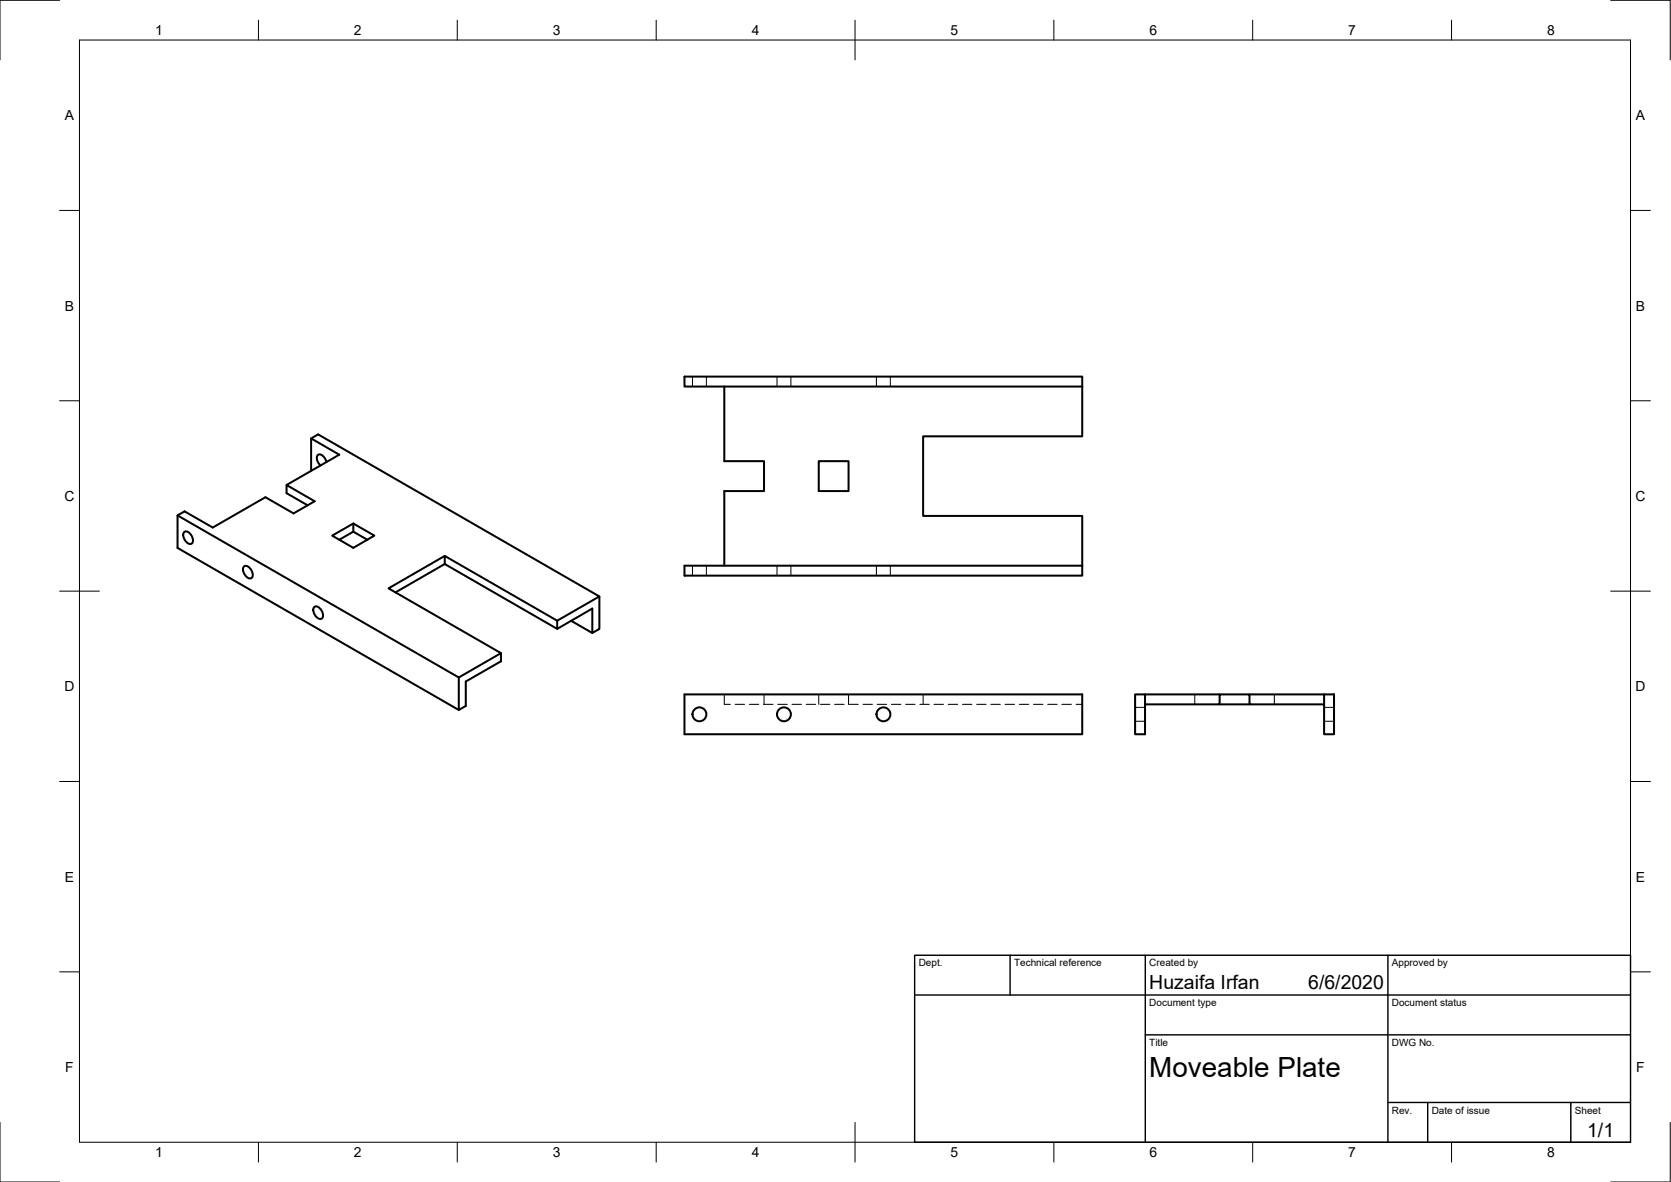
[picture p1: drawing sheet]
<svg xmlns="http://www.w3.org/2000/svg" width="420mm" height="297mm" viewBox="0 0 420 297" stroke-linecap="round" stroke-linejoin="round" font-family="sans-serif">
<!-- layer: Hidden -->
<g fill="none" stroke="#000" stroke-width=".25">
<path d="M174.1 94.6v2.5M177.6 94.6v2.5M195.4 94.6v2.5M198.9 94.6v2.5M220.4 94.6v2.5M223.9 94.6v2.5M174.1 142.2v2.5M177.6 142.2v2.5M195.4 142.2v2.5M198.9 142.2v2.5M220.4 142.2v2.5M223.9 142.2v2.5"/>
<path d="M182.1 174.5v2.5h1.5M184.8 177h2.4M188.4 177h2.4M192 177h2.4M192.1 174.5v2.5M195.6 177h2.3M199.1 177h2.4M202.7 177h2.4M205.9 174.5v2.5M206.3 177h2.4M209.8 177h2.4M213.4 174.5v2.5"/>
<path d="M213.4 177h2.4M217 177h2.4M220.6 177h2.3M224.1 177h2.4M227.7 177h2.4M231.3 177h2.4M232.1 174.5v2.5M234.8 177h2.4M238.4 177h2.4M242 177h2.4M245.6 177h2.3M249.1 177h2.4"/>
<path d="M252.7 177h2.4M256.3 177h2.4M259.9 177h2.3M263.4 177h2.4M267 177h2.4M270.6 177h1.5M285.4 177.8h2.5M300.4 174.5v2.5M320.4 174.5v2.5M332.9 177.8h2.5M285.4 181.3h2.5M332.9 181.3h2.5"/>
</g>
<!-- layer: Visible -->
<g fill="none" stroke="#000" stroke-width=".51">
<path d="M172.1 94.6h100v2.5h-100zM182.1 97.1v18.8h10v7.5h-10v18.8M272.1 97.1v12.6h-40v20h40v12.5M78.2 118.3v-8.1l1.8-1 70.7 40.7-10.6 6.1M78.2 110.2l7.1 4.1-13.2 7.6M82.1 116.1a1.8 1.8 0 0 0-2.2-1.8 2.04 2.04 0 0 0 .7 2.7M205.9 115.9h7.5v7.5h-7.5zM44.6 129.5l70.8 40.8 10.6-6.2M46.3 133.7a1.5 1.5 0 0 1 2 1.2 1.34 1.34 0 0 1-.3 1.8 2.17 2.17 0 0 1-1.7-3zM77.3 127l-5.2-3.1v-2l7 4.1-5.3 3-7.1-4-13.2 7.6-7.1-4.1-1.8 1v8.2l70.8 40.7 1.7-1v-6.1l8.9-5.1v-2.1l-28.3-16.2 14.1-8.2M85.3 135.6l3.5-2 3.6 2M88.8 131.6l-5.3 3 5.3 3.1 5.3-3.1-5.3-3v2"/>
<path d="M61.3 142.4a1.5 1.5 0 0 1 2 1.1 1.34 1.34 0 0 1-.2 1.9 2.17 2.17 0 0 1-1.8-3zM79 152.5a1.5 1.5 0 0 1 2 1.2 1.34 1.34 0 0 1-.3 1.8 2.17 2.17 0 0 1-1.7-3zM99.4 148.9l12.4-7.2 28.3 16.3 8.8-5.1v6.2l1.8-1v-8.2M111.8 141.7v-2l28.3 16.3v2M143.6 156l5.3 3.1M172.1 142.2h100v2.5h-100zM115.4 170.3v8.1M172.1 174.5h100v10h-100zM285.4 174.5h2.5v10h-2.5zM287.9 177h18.8v-2.5h7.5v2.5h18.7M287.9 174.5h18.8M306.7 177h7.5"/>
<path d="M314.2 174.5h18.7M332.9 174.5h2.5v10h-2.5z"/>
<circle cx="175.9" cy="179.5" r="1.75"/>
<circle cx="197.1" cy="179.5" r="1.75"/>
<circle cx="222.1" cy="179.5" r="1.75"/>
</g>
<!-- layer: Border -->
<g fill="none" stroke="#000" stroke-width=".25">
<path d="M15 .1h-15v15M20 10.1h390v276.9h-390zM65 5.1v5M115 5.1v5M165 5.1v5M215 5.1v10M265 5.1v5M315 5.1v5M365 5.1v5M405 .1h15v15M15 52.9h5M410 52.9h5"/>
<path d="M15 100.7h5M410 100.7h5M15 148.6h10M405 148.6h10M15 196.4h5M410 196.4h5M15 244.2h5M410 244.2h5M0 282.1v14.9h15M65 287v5M115 287v5M165 287v5"/>
<path d="M215 282.1v9.9M265 287v5M315 287v5M365 287v5M420 282.1v14.9h-15"/>
</g>
<!-- layer: TitleBlock -->
<path d="M230 240.1h180v46.9h-180zM230 250h180M254 240.1v9.9M288 240.1v46.9M349 240.1v46.9M288 260.1h122M349 277.1h61M359 277.1v9.9M395 277.1v9.9" fill="none" stroke="#000" stroke-width=".36"/>
<text font-size="7" x="289" y="270.6">Moveable Plate</text>
<g font-size="4.9">
<text x="289" y="248.5">Huzaifa Irfan</text>
<text x="329" y="248.5">6/6/2020</text>
<text x="399.1" y="285.7">1/1</text>
</g>
<g font-size="3.5">
<text x="39" y="8.8">1</text>
<text x="89" y="8.8">2</text>
<text x="139" y="8.8">3</text>
<text x="189" y="8.8">4</text>
<text x="239" y="8.8">5</text>
<text x="289" y="8.8">6</text>
<text x="339" y="8.8">7</text>
<text x="389" y="8.8">8</text>
<text x="16.3" y="30.2">A</text>
<text x="411.3" y="30.2">A</text>
<text x="16.3" y="78">B</text>
<text x="411.3" y="78">B</text>
<text x="16.2" y="125.9">C</text>
<text x="411.2" y="125.9">C</text>
<text x="16.2" y="173.7">D</text>
<text x="411.2" y="173.7">D</text>
<text x="16.3" y="221.6">E</text>
<text x="411.3" y="221.6">E</text>
<text x="16.4" y="269.4">F</text>
<text x="411.4" y="269.4">F</text>
<text x="39" y="290.8">1</text>
<text x="89" y="290.8">2</text>
<text x="139" y="290.8">3</text>
<text x="189" y="290.8">4</text>
<text x="239" y="290.8">5</text>
<text x="289" y="290.8">6</text>
<text x="339" y="290.8">7</text>
<text x="389" y="290.8">8</text>
</g>
<g font-size="2.5">
<text x="231" y="242.9">Dept.</text>
<text x="255" y="242.9">Technical reference</text>
<text x="289" y="242.9">Created by</text>
<text x="350" y="242.9">Approved by</text>
<text x="289" y="252.8">Document type</text>
<text x="350" y="252.8">Document status</text>
<text x="289" y="262.9">Title</text>
<text x="350" y="262.9">DWG No.</text>
<text x="350" y="279.9">Rev.</text>
<text x="360" y="279.9">Date of issue</text>
<text x="396" y="279.9">Sheet</text>
</g>
</svg>
